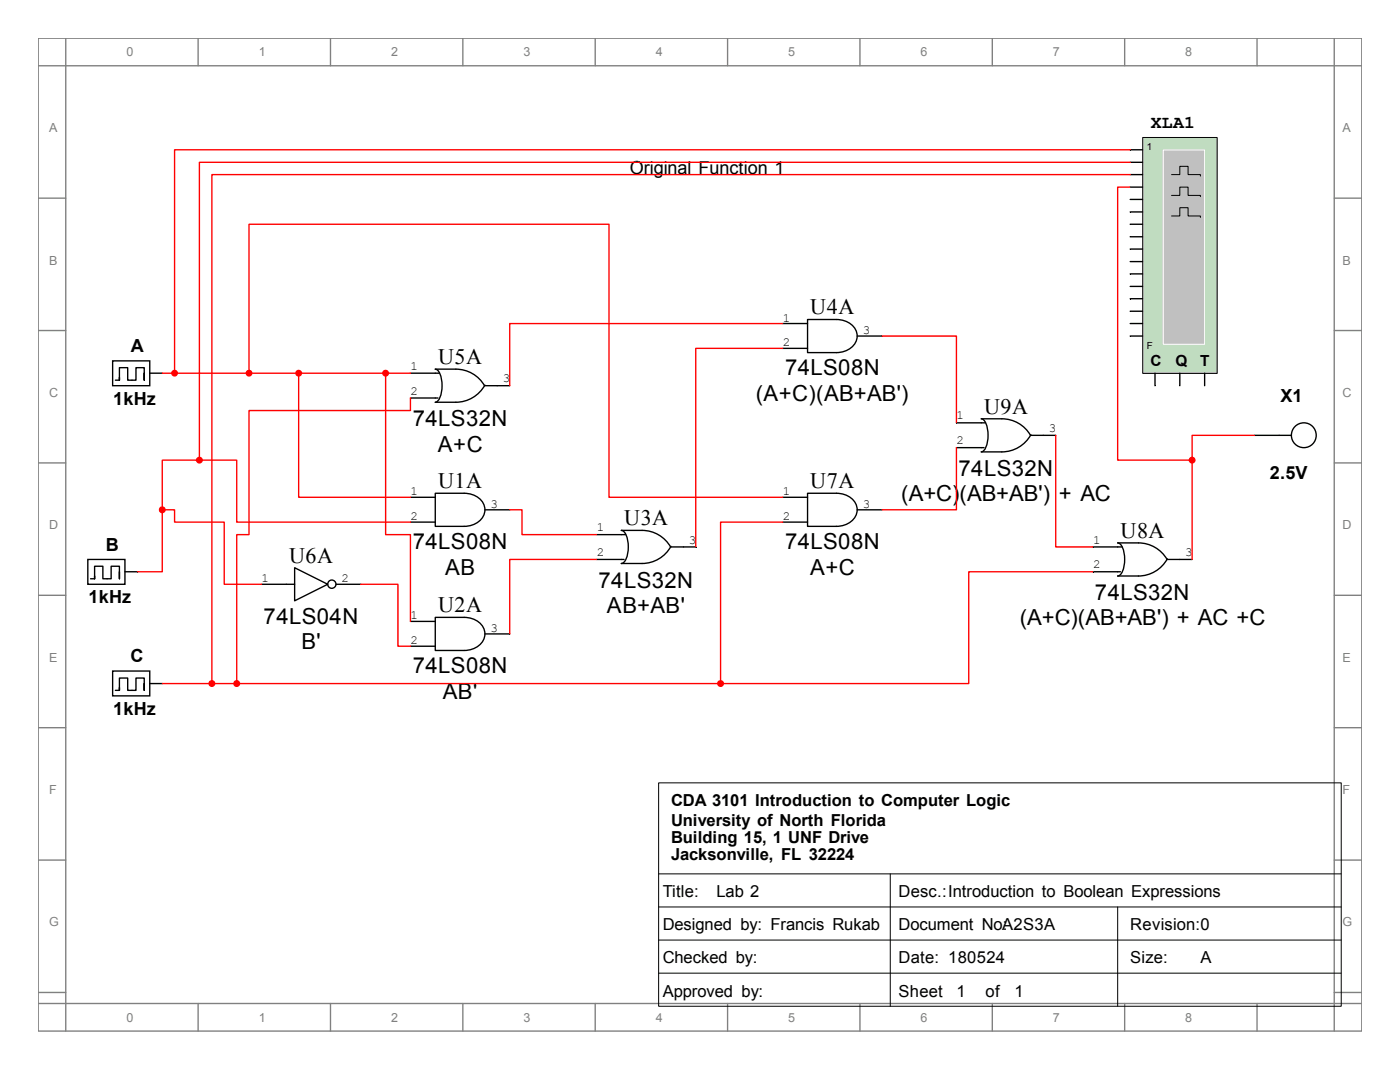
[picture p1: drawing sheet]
<svg xmlns="http://www.w3.org/2000/svg" width="279mm" height="216mm" viewBox="0 0 279 216" stroke-linecap="round" stroke-linejoin="round" font-family="sans-serif">
<g fill="none" stroke="#808080" stroke-width=".28">
<path d="M7.6 7.6h264.2v198.1h-264.2zM7.6 13.1h264.2M13.1 7.6v198.1M39.5 7.6v5.5M66 7.6v5.5M92.4 7.6v5.5M118.8 7.6v5.5M145.2 7.6v5.5M171.6 7.6v5.5M198 7.6v5.5M224.5 7.6v5.5M250.9 7.6v5.5"/>
<path d="M266.3 7.6v198.1M7.6 39.5h5.5M266.3 39.5h5.5M7.6 66h5.5M266.3 66h5.5M7.6 92.4h5.5M266.3 92.4h5.5M7.6 118.8h5.5M266.3 118.8h5.5M7.6 145.2h5.5M266.3 145.2h5.5M7.6 171.6h5.5"/>
<path d="M266.3 171.6h5.5M7.6 198h5.5M266.3 198h5.5M7.6 200.2h264.2M39.5 200.2v5.5M66 200.2v5.5M92.4 200.2v5.5M118.8 200.2v5.5M145.2 200.2v5.5M171.6 200.2v5.5M198 200.2v5.5M224.5 200.2v5.5"/>
<path d="M250.9 200.2v5.5"/>
</g>
<path d="M131.4 156.2h136.3v44.6h-136.3zM131.4 174.4h136.2M177.7 174.4v26.4M131.4 181h136.2M131.4 187.6h136.2M131.4 194.2h136.2M223.1 181v19.8" fill="none" stroke="#000" stroke-width=".2"/>
<g fill="none" stroke="#000" stroke-width=".28">
<path d="M81.9 74.5h5.8M81.9 79.4h5.5M96.8 76.8a6.6 6.6 0 0 1-5.8 3.5h-4.1a2.55 2.55 0 0 0 1.3-2.6v-.7a4 4 0 0 0-1-3.3h-.3h4.1a6.6 6.6 0 0 1 5.7 3.3M96.8 77h4.9M156.2 64.6h5M156.2 69.5h5M161.2 63.8h5.7a3.8 3.8 0 0 1 4.2 3.3 3.8 3.8 0 0 1-4.2 3.3h-5.7zM171.1 67.1h4.9M81.9 99.2h5M86.9 98.4h5.7a3.8 3.8 0 0 1 4.2 3.3 3.8 3.8 0 0 1-4.2 3.3h-5.7zM250.3 86.9h7.4M52.2 116.6h6.6"/>
<path d="M58.8 113.3l6.6 3.3-6.6 3.3zM67.1 116.6h4.9M81.9 104.2h5M96.8 101.7h4.9M119 106.7h5.8M119 111.6h5.5M133.9 109a6.6 6.6 0 0 1-5.8 3.4h-4.1a2.51 2.51 0 0 0 1.4-2.5v-.8a4 4 0 0 0-1.1-3.2l-.3-.1h4.1a6.6 6.6 0 0 1 5.8 3.4M133.9 109.1h5M81.9 124h5M81.9 128.9h5M86.9 123.2h5.7a3.8 3.8 0 0 1 4.2 3.3 3.8 3.8 0 0 1-4.2 3.3h-5.7zM96.8 126.5h4.9"/>
<circle cx="260.2" cy="86.8" r="2.48"/>
<circle cx="66.2" cy="116.6" r=".83"/>
</g>
<path d="M156.2 64.6h-54.5v12.4M156.2 69.5h-17.3v39.6M101.7 101.7h2.5v5h14.8M119 111.6h-17.3v14.9" fill="none" stroke="#f00" stroke-width=".28"/>
<circle cx="32.4" cy="101.7" r=".56" fill="#f00"/>
<g fill="none" stroke="#f00" stroke-width=".28">
<path d="M32.4 101.7h2.4v2.5h9.9v12.4h7.5"/>
<circle cx="32.4" cy="101.7" r=".56"/>
</g>
<circle cx="59.6" cy="74.5" r=".55" fill="#f00"/>
<g fill="none" stroke="#f00" stroke-width=".28">
<path d="M59.6 74.5v24.7h22.3M72 116.6h7.4v12.3h2.5"/>
<circle cx="59.6" cy="74.5" r=".55"/>
</g>
<circle cx="77" cy="74.5" r=".55" fill="#f00"/>
<g fill="none" stroke="#f00" stroke-width=".28">
<path d="M59.6 74.5h22.3M77 74.5v32.2h4.9v17.3"/>
<circle cx="77" cy="74.5" r=".55"/>
</g>
<path d="M156.2 99.2h5M161.2 98.4h5.7a3.8 3.8 0 0 1 4.2 3.3 3.8 3.8 0 0 1-4.2 3.3h-5.7zM156.2 104.2h5M171.1 101.7h4.9" fill="none" stroke="#000" stroke-width=".28"/>
<circle cx="47.2" cy="136.4" r=".56" fill="#f00"/>
<g fill="none" stroke="#f00" stroke-width=".28">
<path d="M81.9 79.4v2.5h-32.2v24.8h-2.5v29.7M176 67.1h14.9v17.3M190.9 89.3v12.4h-14.9"/>
<circle cx="47.2" cy="136.4" r=".56"/>
</g>
<path d="M190.9 84.4h5.7M190.9 89.3h5.5M205.7 86.7a6.6 6.6 0 0 1-5.8 3.5h-4.1a2.55 2.55 0 0 0 1.4-2.6v-.7a4 4 0 0 0-1.1-3.2l-.3-.1h4.1a6.6 6.6 0 0 1 5.8 3.3M205.7 86.9h5M218.1 109.1h5.8M218.1 114.1h5.5M233 111.5a6.6 6.6 0 0 1-5.8 3.4h-4.1a2.51 2.51 0 0 0 1.3-2.5l.1-.8a3.9 3.9 0 0 0-1.1-3.2l-.3-.1h4.1a6.6 6.6 0 0 1 5.7 3.3M233 111.6h4.9" fill="none" stroke="#000" stroke-width=".28"/>
<circle cx="143.8" cy="136.4" r=".55" fill="#f00"/>
<g fill="none" stroke="#f00" stroke-width=".28">
<path d="M210.7 86.9v22.2h7.4M156.2 104.2h-12.4v32.2M218.1 114.1h-24.8v22.3h-49.5M47.2 136.4h96.6"/>
<circle cx="143.8" cy="136.4" r=".55"/>
</g>
<circle cx="49.7" cy="74.5" r=".55" fill="#f00"/>
<g fill="none" stroke="#f00" stroke-width=".28">
<path d="M59.6 74.5h-9.9v-29.8h71.8v54.5h34.7M32.4 101.7v12.4h-5"/>
<circle cx="49.7" cy="74.5" r=".55"/>
</g>
<path d="M22.5 72h7.4v5h-7.4zM23 75.9h.8M28.8 74.5v1.4v-2.5h-1.7v2.5h-1.6v-2.5h-1.7v2.5v-.6M29.9 74.5h2.5M17.5 111.6h7.4v5h-7.4zM18.1 115.5h.8M23.8 114.1v1.4v-2.5h-1.6v2.5h-1.7v-2.5h-1.6v2.5v-.6M24.9 114.1h2.5M22.5 133.9h7.4v5h-7.4zM23 137.8h.8M28.8 136.4v1.4v-2.5h-1.7v2.5h-1.6v-2.5h-1.7v2.5v-.6M29.9 136.4h2.5" fill="none" stroke="#000" stroke-width=".28"/>
<path d="M228.1 27.5h14.8v47h-14.8z" fill="#c0dcc0"/>
<path d="M228 27.4h14.9v47.1h-14.9z" fill="none" stroke="#000" stroke-width=".2"/>
<path d="M232.2 30h8.2v38.7h-8.2z" fill="#c0c0c0"/>
<path d="M232.2 29.9h8.2v38.8h-8.2z" fill="none" stroke="#fff" stroke-width=".2"/>
<path d="M233.8 34.8h1.7v-1.6h1.6v1.6h2.5v.3M233.8 39h1.7v-1.7h1.6v1.7h2.5v.2M233.8 43.1h1.7v-1.7h1.6v1.7h2.5v.3" fill="none" stroke="#000" stroke-width=".2"/>
<g fill="none" stroke="#000" stroke-width=".28">
<path d="M225.6 29.9h2.4M225.6 32.4h2.4M225.6 34.8h2.4M225.6 37.3h2.4M225.6 39.8h2.4M225.6 42.3h2.4M225.6 44.7h2.4M225.6 47.2h2.4M225.6 49.7h2.4M225.6 52.2h2.4M225.6 54.7h2.4M225.6 57.1h2.4"/>
<path d="M225.6 59.6h2.4M225.6 62.1h2.4M225.6 64.6h2.4M225.6 67.1h2.4M230.5 74.5v2.5M235.5 74.5v2.5M240.4 74.5v2.5"/>
</g>
<circle cx="34.8" cy="74.5" r=".55" fill="#f00"/>
<g fill="none" stroke="#f00" stroke-width=".28">
<path d="M225.6 29.9h-190.8v44.6M32.4 74.5h17.3"/>
<circle cx="34.8" cy="74.5" r=".55"/>
</g>
<circle cx="39.8" cy="91.8" r=".55" fill="#f00"/>
<g fill="none" stroke="#f00" stroke-width=".28">
<path d="M225.6 32.4h-185.8v59.4M39.8 91.8h-7.4v9.9M39.8 91.8h7.4v12.4h34.7"/>
<circle cx="39.8" cy="91.8" r=".55"/>
</g>
<circle cx="42.3" cy="136.4" r=".56" fill="#f00"/>
<g fill="none" stroke="#f00" stroke-width=".28">
<path d="M225.6 34.8h-183.3v101.6M32.4 136.4h14.8"/>
<circle cx="42.3" cy="136.4" r=".56"/>
</g>
<circle cx="237.9" cy="91.8" r=".55" fill="#f00"/>
<g fill="none" stroke="#f00" stroke-width=".28">
<path d="M225.6 37.3h-2.5v54.5h14.8M237.9 91.8v19.8M250.3 86.9h-12.4v4.9"/>
<circle cx="237.9" cy="91.8" r=".55"/>
</g>
<g font-size="4.4">
<text x="161.7" y="62.7">U4A</text>
<text x="87.4" y="72.6">U5A</text>
<text x="156.7" y="74.9">74LS08N</text>
<text x="150.8" y="80">(A+C)(AB+AB')</text>
<text x="196.4" y="82.5">U9A</text>
<text x="82.4" y="85">74LS32N</text>
<text x="87.4" y="90.1">A+C</text>
<text x="191.3" y="95">74LS32N</text>
<text x="87.4" y="97.4">U1A</text>
<text x="161.7" y="97.4">U7A</text>
<text x="179.9" y="100">(A+C)(AB+AB') + AC</text>
<text x="124.6" y="104.8">U3A</text>
<text x="223.6" y="107.3">U8A</text>
<text x="57.7" y="112.3">U6A</text>
<text x="82.4" y="109.6">74LS08N</text>
<text x="156.7" y="109.6">74LS08N</text>
<text x="88.8" y="114.6">AB</text>
<text x="119.5" y="117.3">74LS32N</text>
<text x="161.7" y="114.6">A+C</text>
<text x="218.5" y="119.7">74LS32N</text>
<text x="52.6" y="124.4">74LS04N</text>
<text x="87.4" y="122.2">U2A</text>
<text x="121.1" y="122.3">AB+AB'</text>
<text x="203.5" y="124.8">(A+C)(AB+AB') + AC +C</text>
<text x="60.2" y="129.5">B'</text>
<text x="82.4" y="134.3">74LS08N</text>
<text x="88.4" y="139.4">AB'</text>
</g>
<g font-size="3.6">
<text x="229.7" y="25.4">XLA1</text>
<text x="125.7" y="34.8">Original Function 1</text>
<text x="26.1" y="70.3">A</text>
<text x="22.6" y="80.7">1kHz</text>
<text x="255.5" y="80.2">X1</text>
<text x="253.4" y="95.6">2.5V</text>
<text x="21.1" y="109.9">B</text>
<text x="17.7" y="120.4">1kHz</text>
<text x="26.1" y="132.2">C</text>
<text x="22.6" y="142.6">1kHz</text>
</g>
<g font-size="3.3">
<text x="133.9" y="160.9">CDA 3101 Introduction to Computer Logic</text>
<text x="133.9" y="164.7">University of North Florida</text>
<text x="133.9" y="168.3">Building 15, 1 UNF Drive</text>
<text x="133.9" y="171.6">Jacksonville, FL 32224</text>
<text x="132.3" y="179">Title:</text>
<text x="143" y="179">Lab 2</text>
<text x="179.3" y="179">Desc.:Introduction to Boolean Expressions</text>
<text x="132.3" y="185.6">Designed by: Francis Rukab</text>
<text x="179.3" y="185.6">Document No:A2S3A</text>
<text x="225.6" y="185.6">Revision:0</text>
<text x="132.3" y="192.2">Checked by:</text>
<text x="179.3" y="192.2">Date: 180524</text>
<text x="225.6" y="192.2">Size:</text>
<text x="239.6" y="192.2">A</text>
<text x="132.3" y="198.8">Approved by:</text>
<text x="179.3" y="198.8">Sheet</text>
<text x="190.9" y="198.8">1</text>
<text x="196.7" y="198.8">of</text>
<text x="202.4" y="198.8">1</text>
</g>
<g font-size="3">
<text x="229.6" y="73.1">C</text>
<text x="234.6" y="73.1">Q</text>
<text x="239.5" y="73.1">T</text>
</g>
<g font-size="2.5" fill="#808080">
<text x="25.2" y="11.2">0</text>
<text x="51.6" y="11.2">1</text>
<text x="78.1" y="11.2">2</text>
<text x="104.5" y="11.2">3</text>
<text x="130.9" y="11.2">4</text>
<text x="157.3" y="11.2">5</text>
<text x="183.7" y="11.2">6</text>
<text x="210.1" y="11.2">7</text>
<text x="236.6" y="11.2">8</text>
<text x="9.8" y="26.4">A</text>
<text x="267.9" y="26.4">A</text>
<text x="9.8" y="52.8">B</text>
<text x="267.9" y="52.8">B</text>
<text x="9.8" y="79.2">C</text>
<text x="267.9" y="79.2">C</text>
<text x="9.8" y="105.6">D</text>
<text x="267.9" y="105.6">D</text>
<text x="9.8" y="132">E</text>
<text x="267.9" y="132">E</text>
<text x="9.8" y="158.5">F</text>
<text x="267.9" y="158.5">F</text>
<text x="9.8" y="184.9">G</text>
<text x="267.9" y="184.9">G</text>
<text x="25.2" y="203.8">0</text>
<text x="51.6" y="203.8">1</text>
<text x="78.1" y="203.8">2</text>
<text x="104.5" y="203.8">3</text>
<text x="130.9" y="203.8">4</text>
<text x="157.3" y="203.8">5</text>
<text x="183.7" y="203.8">6</text>
<text x="210.1" y="203.8">7</text>
<text x="236.6" y="203.8">8</text>
</g>
<g font-size="2.5">
<text x="156.2" y="64.2">1</text>
<text x="156.2" y="69.1">2</text>
<text x="172.2" y="66.6">3</text>
<text x="81.9" y="73.8">1</text>
<text x="100.4" y="76.3">3</text>
<text x="81.9" y="78.7">2</text>
<text x="190.9" y="83.7">1</text>
<text x="190.9" y="88.6">2</text>
<text x="209.3" y="86.2">3</text>
<text x="81.9" y="98.8">1</text>
<text x="97.9" y="101.3">3</text>
<text x="156.2" y="98.8">1</text>
<text x="172.2" y="101.3">3</text>
<text x="81.9" y="103.8">2</text>
<text x="119.1" y="106">1</text>
<text x="156.2" y="103.8">2</text>
<text x="119.1" y="111">2</text>
<text x="137.5" y="108.5">3</text>
<text x="218.1" y="108.5">1</text>
<text x="218.1" y="113.4">2</text>
<text x="236.6" y="111">3</text>
<text x="52.2" y="116.2">1</text>
<text x="68.2" y="116.2">2</text>
<text x="81.9" y="123.6">1</text>
<text x="81.9" y="128.6">2</text>
<text x="97.9" y="126.1">3</text>
</g>
<g font-size="1.9">
<text x="228.9" y="30">1</text>
<text x="228.9" y="69.6">F</text>
</g>
</svg>
